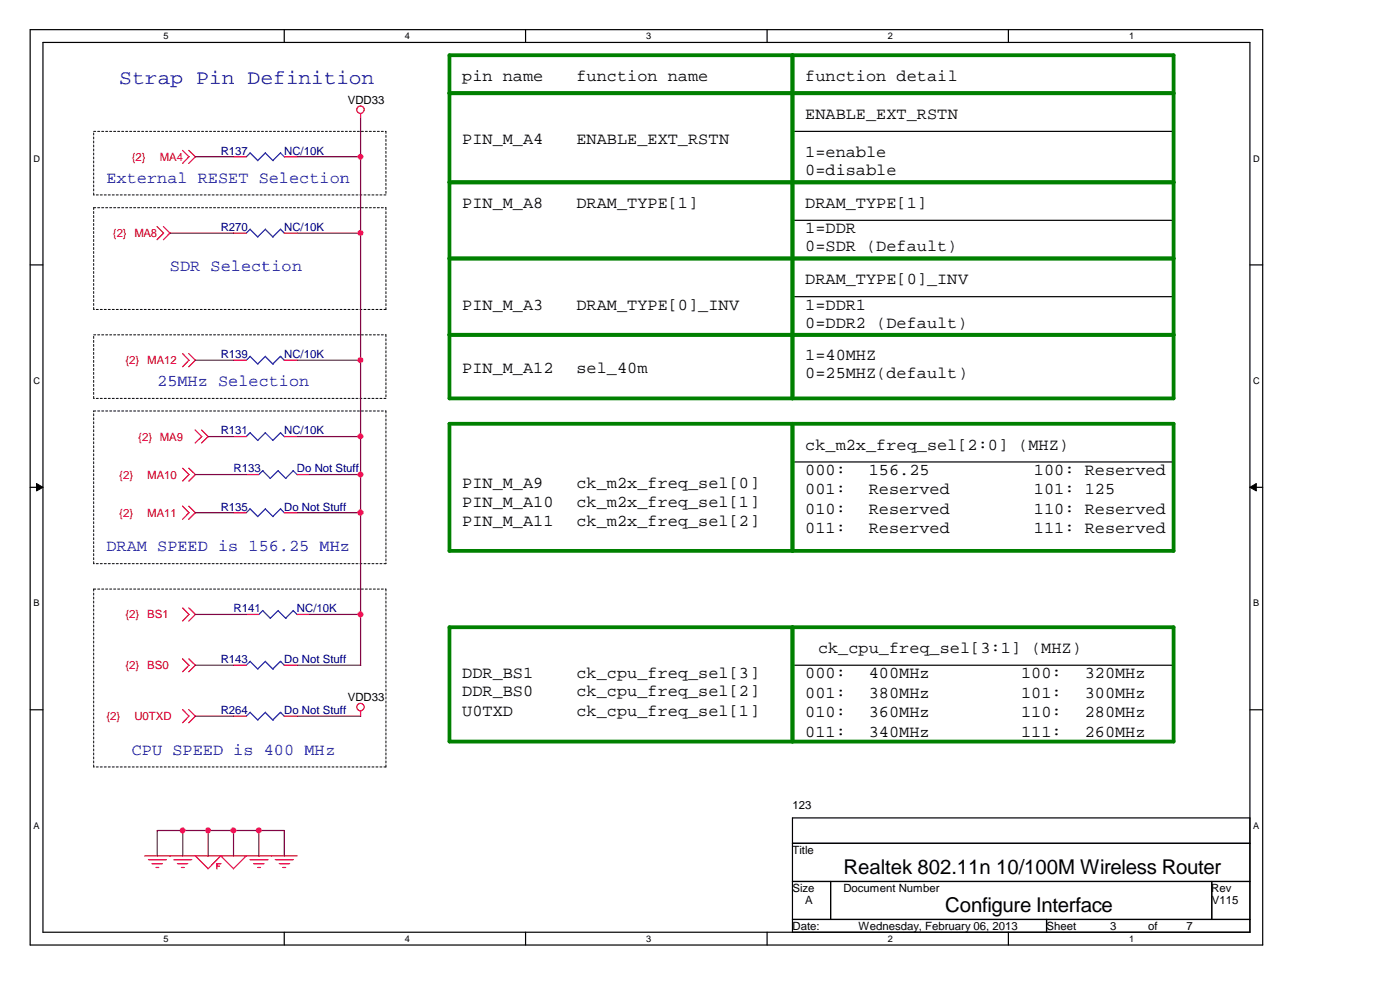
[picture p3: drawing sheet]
<svg xmlns="http://www.w3.org/2000/svg" width="297mm" height="210mm" viewBox="0 0 297 210" stroke-linecap="round" stroke-linejoin="round" font-family="sans-serif">
<g fill="none" stroke="#000" stroke-width=".25">
<path d="M6.4 6.3h261.2v193.9h-261.2zM9.1 9h255.8v188.5h-255.8zM60.2 6.3v2.7M111.4 6.3v2.7M162.6 6.3v2.7M213.7 6.3v2.7M167.9 27.8h80.9M6.4 56.1h2.7M167.9 46.7h80.9M264.9 56.1h2.7M167.9 62.8h80.9M167.9 97.8h80.9"/>
<path d="M6.4 103.2h2.7M264.9 103.2h2.7M6.4 150.3h2.7M167.9 140.9h80.9M264.9 150.3h2.7M167.9 178.6h97M264.9 173.2h-97v24.3M60.2 197.5v2.7M111.4 197.5v2.7M162.6 197.5v2.7M167.9 186.7h97M167.9 194.7h97"/>
<path d="M176 186.7v8M213.7 197.5v2.7M221.8 194.7v2.8M256.8 186.7v8"/>
</g>
<g fill="#000" stroke="#000" stroke-width=".21">
<path d="M7.7 102.4l1.4 .8-1.4 .8z" fill-rule="evenodd"/>
<path d="M264.9 103.2l1.3-.8v1.6z" fill-rule="evenodd"/>
</g>
<g fill="none" stroke="#000" stroke-width=".21" stroke-dasharray=".4">
<path d="M19.9 27.8h61.9M81.8 27.8v13.5M19.9 41.3v-13.5M19.9 44h61.9M81.8 41.3h-61.9M81.8 44v21.5M19.9 65.5v-21.5M19.9 70.9h61.9M81.8 65.5h-61.9M81.8 70.9v13.5M19.9 87.1h61.9M19.9 84.4v-13.5"/>
<path d="M81.8 87.1v32.3M81.8 84.4h-61.9M19.9 119.4v-32.3M81.8 119.4h-61.9M19.9 124.8h61.9M81.8 124.8v37.6M19.9 162.4v-37.6M81.8 162.4h-61.9"/>
</g>
<path d="M95.2 11.7h153.5v72.7h-153.5zM95.2 19.7h153.5M167.9 11.7v72.7M95.2 38.6h153.5M95.2 54.8h153.5M95.2 70.9h153.5M95.2 89.8h153.5v26.9h-153.5zM167.9 89.8v26.9M95.2 132.9h153.5v24.2h-153.5zM167.9 132.9v24.2" fill="none" stroke="#008000" stroke-width=".8"/>
<g fill="none" stroke="#f00" stroke-width=".25">
<path d="M38.7 31.8l1.3 1.4-1.3 1.4M40 31.8l1.4 1.4-1.4 1.4M49.5 33.2h2.7M60.2 33.2h2.7M76.4 24.1v1.1M33.3 48l1.4 1.4-1.4 1.4M34.6 48l1.4 1.4-1.4 1.4M49.5 49.4h2.7M60.2 49.4h2.7M38.7 74.9l1.3 1.4-1.3 1.4M40 74.9l1.4 1.4-1.4 1.4M49.5 76.3h2.7"/>
<path d="M60.2 76.3h2.7M38.7 99.2l1.3 1.3-1.3 1.4M40 99.2l1.4 1.3-1.4 1.4M41.4 91.1l1.4 1.4-1.4 1.3M42.7 91.1l1.4 1.4-1.4 1.3M49.5 92.5h2.7M60.2 92.5h2.7M38.7 107.2l1.3 1.4-1.3 1.4M40 107.2l1.4 1.4-1.4 1.4M49.5 108.6h2.7M52.2 100.5h2.7M60.2 108.6h2.7"/>
<path d="M62.9 100.5h2.8M38.7 128.7l1.3 1.4-1.3 1.4M38.7 139.5l1.3 1.4-1.3 1.4M40 128.7l1.4 1.4-1.4 1.4M40 139.5l1.4 1.4-1.4 1.4M52.2 130.1h2.7M62.9 130.1h2.8M38.7 150.3l1.3 1.4-1.3 1.4M40 150.3l1.4 1.4-1.4 1.4M49.5 151.7h2.7M49.5 140.9h2.7M60.2 151.7h2.7"/>
<path d="M60.2 140.9h2.7M76.4 150.6v1.1M30.6 181.3h32.3M31.5 182.1h3.8M32.2 182.9h2.2M33.1 183.7h.6M36.8 182.1h3.8M37.6 182.9h2.2M38.4 183.7h.6M41.4 181.2l2.7 2.8M45.9 183.4h.6M46 182.9h.8"/>
<path d="M46 182.9v1.1M46.7 181.2l2.8 2.8M46.8 181.3l-2.7 2.7M52.2 181.3l-2.8 2.7M53 182.1h3.8M53.8 182.9h2.2M54.6 183.7h.6M58.3 182.1h3.8M59.2 182.9h2.2M59.9 183.7h.6"/>
<circle cx="76.4" cy="23.2" r=".78"/>
<circle cx="76.4" cy="149.8" r=".78"/>
</g>
<g fill="none" stroke="#00f" stroke-width=".25">
<path d="M53 32.4l1.7 1.7M53 32.4l-.8 .8M56.2 32.4l1.7 1.7M56.3 32.4l-1.7 1.6M59.4 32.4l.9 .8M59.5 32.4l-1.7 1.6M53 48.6l1.7 1.6M53 48.5l-.8 .9M56.2 48.6l1.7 1.6M56.3 48.5l-1.7 1.7M59.4 48.6l.9 .8M59.5 48.5l-1.7 1.7"/>
<path d="M53 75.5l1.7 1.6M53 75.5l-.8 .8M56.2 75.5l1.7 1.6M56.3 75.5l-1.7 1.6M59.4 75.5l.9 .8M59.5 75.5l-1.7 1.6M53 91.7l1.7 1.6M53 91.6l-.8 .9M55.7 99.7l1.6 1.7M55.7 99.7l-.8 .8M56.3 91.6l-1.7 1.7M58.9 99.7l1.7 1.7"/>
<path d="M59 99.7l-1.7 1.6M59.4 91.7l.9 .8M59.5 91.6l-1.6 1.7-1.7-1.6M62.1 99.7l.9 .9M62.2 99.7l-1.7 1.6M53 107.8l1.7 1.6M53 107.8l-.8 .8M56.2 107.8l1.7 1.6M56.3 107.8l-1.7 1.6M59.4 107.8l.9 .8M59.5 107.8l-1.7 1.6M55.7 129.3l1.6 1.7"/>
<path d="M55.7 129.3l-.8 .8M58.9 129.3l1.7 1.7M59 129.3l-1.7 1.7M62.1 129.3l.9 .9M62.2 129.3l-1.7 1.7M53 150.9l1.7 1.6M53 140.1l1.7 1.6M53 150.8l-.8 .9M53 140.1l-.8 .8M56.2 150.9l1.7 1.6M56.3 150.8l-1.7 1.7M56.3 140.1l-1.7 1.6"/>
<path d="M59.4 150.9l.9 .8M59.4 140.1l.9 .8M59.5 150.8l-1.7 1.7M59.5 140.1l-1.6 1.6-1.7-1.6"/>
</g>
<g fill="none" stroke="#800040" stroke-width=".25">
<path d="M41.4 33.2h8.1M62.9 33.2h13.6M76.4 25.2v115.7M36 49.4h13.5M62.9 49.4h13.6M41.4 76.3h8.1M62.9 76.3h13.6M44.1 92.5h5.4M62.9 92.5h13.6M41.4 108.6h8.1M41.4 100.5h10.8M62.9 108.6h13.6"/>
<path d="M65.7 100.5h10.8M41.4 130.1h10.8M65.7 130.1h10.8M41.4 140.9h8.1M41.4 151.7h8.1M62.9 140.9h13.6M62.9 151.7h13.6M38.7 175.9v5.4M44.1 175.9v5.4M49.5 175.9v5.4M54.9 175.9v5.4M60.2 175.9v5.4"/>
<path d="M60.3 175.9h-27v5.4"/>
</g>
<g fill="#f0f" stroke="#f0f" stroke-width=".25">
<circle cx="38.7" cy="175.9" r=".52"/>
<circle cx="49.5" cy="175.9" r=".54"/>
<circle cx="44.1" cy="175.9" r=".54"/>
<circle cx="54.8" cy="175.9" r=".54"/>
<circle cx="76.4" cy="108.6" r=".54"/>
<circle cx="76.4" cy="130.1" r=".54"/>
<circle cx="76.4" cy="100.5" r=".52"/>
<circle cx="76.4" cy="49.3" r=".54"/>
<circle cx="76.4" cy="33.2" r=".52"/>
<circle cx="76.4" cy="76.3" r=".54"/>
<circle cx="76.4" cy="92.4" r=".52"/>
</g>
<text font-size="4.3" fill="#00f" x="25.3" y="17.8">Strap Pin Definition</text>
<g font-size="4.3">
<text x="178.7" y="185.2">Realtek 802.11n 10/100M Wireless Router</text>
<text x="200.3" y="193.3">Configure Interface</text>
</g>
<g font-size="3.5">
<text x="98" y="17.1">pin name</text>
<text x="122.2" y="17.1">function name</text>
<text x="170.6" y="17.1">function detail</text>
<text x="170.6" y="25.2">ENABLE_EXT_RSTN</text>
<text x="98" y="30.6">PIN_M_A4</text>
<text x="122.2" y="30.6">ENABLE_EXT_RSTN</text>
<text x="170.6" y="33.3">1=enable</text>
<text x="170.6" y="37.1">0=disable</text>
<text x="98" y="44">PIN_M_A8</text>
<text x="122.2" y="44">DRAM_TYPE[1]</text>
<text x="170.6" y="44">DRAM_TYPE[1]</text>
<text x="170.6" y="49.4">1=DDR</text>
<text x="170.6" y="53.2">0=SDR (Default)</text>
<text x="98" y="65.6">PIN_M_A3</text>
<text x="122.2" y="65.6">DRAM_TYPE[0]_INV</text>
<text x="170.6" y="65.6">1=DDR1</text>
<text x="170.6" y="60.2">DRAM_TYPE[0]_INV</text>
<text x="170.6" y="69.4">0=DDR2 (Default)</text>
<text x="170.6" y="76.3">1=40MHZ</text>
<text x="98" y="79.1">PIN_M_A12</text>
<text x="122.2" y="79.1">sel_40m</text>
<text x="170.6" y="80.2">0=25MHZ(default)</text>
<text x="170.6" y="95.2">ck_m2x_freq_sel[2:0] (MHZ)</text>
<text x="170.6" y="100.6">000:</text>
<text x="184.1" y="100.6">156.25</text>
<text x="219.1" y="100.6">100: Reserved</text>
<text x="98" y="103.3">PIN_M_A9</text>
<text x="98" y="107.3">PIN_M_A10</text>
<text x="122.2" y="103.3">ck_m2x_freq_sel[0]</text>
<text x="122.2" y="107.3">ck_m2x_freq_sel[1]</text>
<text x="170.6" y="104.7">001:</text>
<text x="184.1" y="104.7">Reserved</text>
<text x="219.1" y="104.7">101: 125</text>
<text x="98" y="111.4">PIN_M_A11</text>
<text x="122.2" y="111.4">ck_m2x_freq_sel[2]</text>
<text x="170.6" y="108.8">010:</text>
<text x="170.6" y="112.9">011:</text>
<text x="184.1" y="108.8">Reserved</text>
<text x="184.1" y="112.9">Reserved</text>
<text x="219.1" y="108.8">110: Reserved</text>
<text x="219.1" y="112.9">111: Reserved</text>
<text x="98" y="143.7">DDR_BS1</text>
<text x="122.2" y="143.7">ck_cpu_freq_sel[3]</text>
<text x="170.6" y="143.7">000:</text>
<text x="173.4" y="138.3">ck_cpu_freq_sel[3:1] (MHZ)</text>
<text x="184.1" y="143.7">400MHz</text>
<text x="216.4" y="143.7">100:</text>
<text x="229.9" y="143.7">320MHz</text>
<text x="98" y="147.5">DDR_BS0</text>
<text x="122.2" y="147.5">ck_cpu_freq_sel[2]</text>
<text x="170.6" y="147.8">001:</text>
<text x="184.1" y="147.8">380MHz</text>
<text x="216.4" y="147.8">101:</text>
<text x="229.9" y="147.8">300MHz</text>
<text x="98" y="151.7">U0TXD</text>
<text x="122.2" y="151.7">ck_cpu_freq_sel[1]</text>
<text x="170.6" y="151.9">010:</text>
<text x="184.1" y="151.9">360MHz</text>
<text x="216.4" y="151.9">110:</text>
<text x="229.9" y="151.9">280MHz</text>
<text x="170.6" y="156.1">011:</text>
<text x="184.1" y="156.1">340MHz</text>
<text x="216.4" y="156.1">111:</text>
<text x="229.9" y="156.1">260MHz</text>
</g>
<g font-size="3.5" fill="#00f">
<text x="22.6" y="38.7">External RESET Selection</text>
<text x="36" y="57.5">SDR Selection</text>
<text x="33.3" y="81.8">25MHz Selection</text>
<text x="22.6" y="116.7">DRAM SPEED is 156.25 MHz</text>
<text x="27.9" y="159.8">CPU SPEED is 400 MHz</text>
</g>
<g font-size="2.4">
<text x="73.7" y="21.9">VDD33</text>
<text x="73.7" y="148.5">VDD33</text>
<text x="167.9" y="171.4">123</text>
<text x="167.9" y="180.8">Title</text>
<text x="167.9" y="188.9">Size</text>
<text x="170.6" y="191.6">A</text>
<text x="178.7" y="188.9">Document Number</text>
<text x="256.7" y="188.9">Rev</text>
<text x="256.8" y="191.6">V115</text>
<text x="167.9" y="196.9">Date:</text>
<text x="181.9" y="196.9">Wednesday, February 06, 2013</text>
<text x="221.8" y="196.9">Sheet</text>
<text x="235.2" y="196.9">3</text>
<text x="243.3" y="196.9">of</text>
<text x="251.4" y="196.9">7</text>
</g>
<g font-size="2.4" fill="#f00">
<text x="27.9" y="34.1">{2}</text>
<text x="33.9" y="34.1">MA4</text>
<text x="23.9" y="50.2">{2} MA8</text>
<text x="26.6" y="77.1">{2} MA12</text>
<text x="29.3" y="93.3">{2} MA9</text>
<text x="25.3" y="101.4">{2}</text>
<text x="31.2" y="101.4">MA10</text>
<text x="25.3" y="109.4">{2}</text>
<text x="31.2" y="109.4">MA11</text>
<text x="26.6" y="131">{2} BS1</text>
<text x="26.6" y="141.8">{2} BS0</text>
<text x="22.6" y="152.5">{2}</text>
<text x="28.5" y="152.5">U0TXD</text>
</g>
<g font-size="2.4" fill="#000080">
<text x="46.8" y="32.7">R137</text>
<text x="60.2" y="32.7">NC/10K</text>
<text x="46.8" y="48.9">R270</text>
<text x="60.2" y="48.9">NC/10K</text>
<text x="46.8" y="75.8">R139</text>
<text x="60.2" y="75.8">NC/10K</text>
<text x="46.8" y="92">R131</text>
<text x="60.2" y="92">NC/10K</text>
<text x="49.5" y="100">R133</text>
<text x="62.9" y="100">Do Not Stuff</text>
<text x="46.8" y="108.1">R135</text>
<text x="60.2" y="108.1">Do Not Stuff</text>
<text x="49.5" y="129.6">R141</text>
<text x="62.9" y="129.6">NC/10K</text>
<text x="46.8" y="140.4">R143</text>
<text x="60.2" y="140.4">Do Not Stuff</text>
<text x="46.8" y="151.2">R264</text>
<text x="60.2" y="151.2">Do Not Stuff</text>
</g>
<g font-size="1.9">
<text x="34.7" y="8.3">5</text>
<text x="85.8" y="8.3">4</text>
<text x="136.9" y="8.3">3</text>
<text x="188.1" y="8.3">2</text>
<text x="239.3" y="8.3">1</text>
<text x="7.1" y="34.2">D</text>
<text x="265.6" y="34.2">D</text>
<text x="7.1" y="81.3">C</text>
<text x="265.6" y="81.3">C</text>
<text x="7.1" y="128.5">B</text>
<text x="265.6" y="128.5">B</text>
<text x="7.1" y="175.6">A</text>
<text x="265.6" y="175.6">A</text>
<text x="34.7" y="199.4">5</text>
<text x="85.8" y="199.4">4</text>
<text x="136.9" y="199.4">3</text>
<text x="188.1" y="199.4">2</text>
<text x="239.3" y="199.4">1</text>
</g>
</svg>
